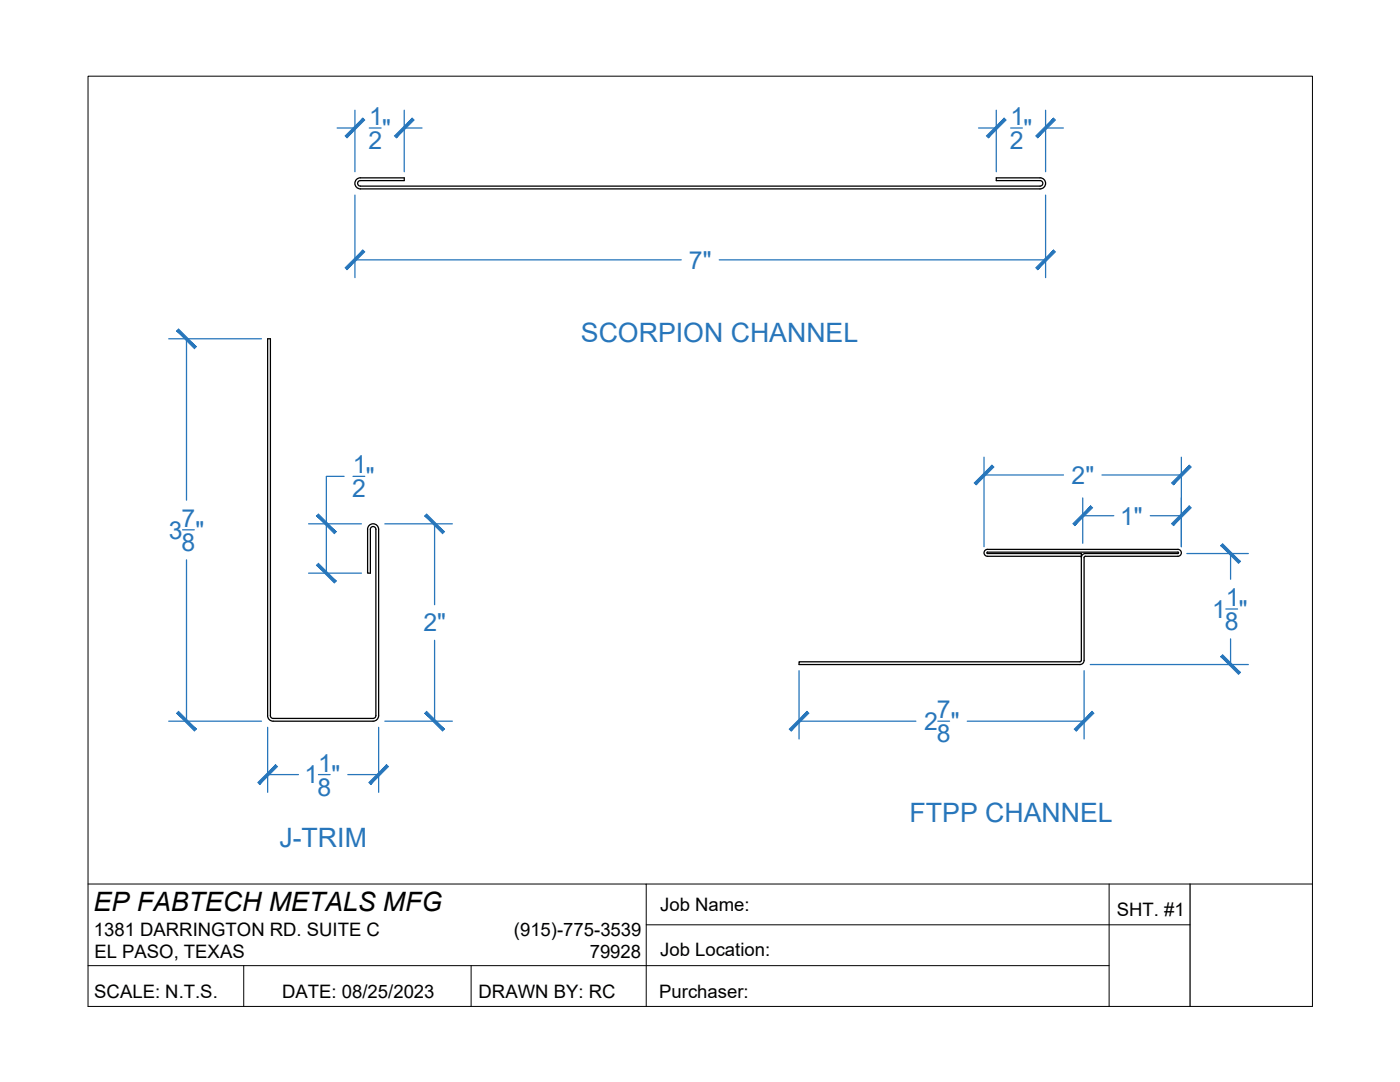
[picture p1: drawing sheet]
<svg xmlns="http://www.w3.org/2000/svg" width="279mm" height="216mm" viewBox="0 0 279 216" stroke-linecap="round" stroke-linejoin="round" font-family="sans-serif">
<!-- layer: 0 -->
<path d="M17.6 15.2h244.3v185.6h-244.3zM17.6 176.4h111.4v24.4M129 176.4h132.9M221.4 176.4v24.4M17.6 192.7h203.8M48.6 192.7v8.1M94 192.7v8.1M129 184.5h108.5" fill="none" stroke="#000" stroke-width=".2"/>
<path d="M71.3 35.7l.6-.2h8.8v.5h-8.8a.56 .56 0 0 0-.5 .6 .56 .56 0 0 0 .5 .5h135.7a.55 .55 0 0 0 .5-.5 .55 .55 0 0 0-.5-.6h-8.8v-.5h8.8a1.11 1.11 0 0 1 1.1 1.1 1.11 1.11 0 0 1-1.1 1.1h-135.7a1.11 1.11 0 0 1-1-.8 1.11 1.11 0 0 1 .4-1.2zM159.5 132.1l56.2-.1 .1-.2v-20.5a.81 .81 0 0 1 .8-.8h18.5l.1-.2-.1-.1h-38l-.2 .1 .2 .2h18.7v.5h-18.7a.69 .69 0 0 1-.7-.7 .69 .69 0 0 1 .7-.7h38a.69 .69 0 0 1 .7 .7 .69 .69 0 0 1-.7 .7h-18.5l-.2 .1v20.7a.83 .83 0 0 1-.9 .8h-56zM53.4 142.8a1.11 1.11 0 0 0 1.1 1.1h20a1.11 1.11 0 0 0 1.1-1.1v-37.2a1.1 1.1 0 0 0-1.1-1.1 1.1 1.1 0 0 0-1.1 1.1v8.8h.5v-8.8a.55 .55 0 0 1 .6-.5 .55 .55 0 0 1 .5 .5l-.1 37.5-.4 .3h-20l-.3-.1-.2-.5M53.4 142.8v-75.2h.6v75.2M237.5 176.4v24.4" fill="none" stroke="#000" stroke-width=".25"/>
<g fill="none" stroke="#2776bb" stroke-width=".25">
<path d="M67.3 25.5h3.5M70.8 22v12.3M70.8 38.9v16.5M73.7 25.5h2.4M80.7 22v12.3M80.7 25.5h3.5M195.3 25.5h3.5M198.8 22v12.3M201.7 25.5h2.3M208.7 25.5h3.5M208.7 22v12.3M208.7 38.9v16.5"/>
<path d="M70.8 51.9h65.2M143.5 51.9h65.2M33.7 67.6h18.5M37.2 67.6v32.2M68.7 95.1h-3.6v19.3M70.5 95.1h2.3M196.4 91.2v17.9M196.4 94.8h15.8M216.1 99.4v9M219.9 94.8h15.9M235.8 91.2v17.9M36.4 105.7h2.4"/>
<path d="M37.2 111.7v32.2M61.6 114.4h10.5M61.6 104.5h10.5M76.8 104.5h13.5M86.7 104.5v16.2M216.1 102.9h6.2M229.6 102.9h6.2M236.9 110.5h12.2M245.6 110.5v5.1M86.7 127.8v16.1M159.5 133.8v13.7M216.4 133.8v13.7"/>
<path d="M217.6 132.6h31.5M244.6 121.5h2.4M245.6 127.5v5.1M33.7 143.9h18.5M53.4 145.1v13M53.4 154.6h6.2M63.6 154.6h2.3M69.4 154.6h6.2M75.6 145.1v13M76.8 143.9h13.5M159.5 143.9h23.3M187.2 143.9h2.3"/>
<path d="M193 143.9h23.4"/>
</g>
<g fill="#2776bb" stroke="#2776bb" stroke-width=".2">
<path d="M68.9 27.1l.3 .4 3.2-3.9zM72.4 23.6l.4 .4-3.6 3.5z"/>
<path d="M82.3 23.6l-3.2 3.9 3.5-3.5zM82.3 23.6l-3.2 3.9-.4-.4z"/>
<path d="M210.3 23.6l-3.2 3.9 3.5-3.5zM210.3 23.6l-3.2 3.9-.4-.4z"/>
<path d="M196.9 27.1l.3 .4 3.2-3.9zM200.4 23.6l.4 .4-3.6 3.5z"/>
<path d="M72.4 49.9l-3.2 3.9 3.6-3.5zM68.9 53.4l3.5-3.5-3.2 3.9z"/>
<path d="M206.7 53.4l.4 .4 3.2-3.9zM210.3 49.9l.3 .4-3.5 3.5z"/>
<path d="M55 152.6l-3.2 3.9 3.6-3.5zM55 152.6l-3.2 3.9-.3-.4z"/>
<path d="M77.2 152.6l-3.6 3.5 .4 .4zM77.2 152.6l.3 .4-3.5 3.5z"/>
<path d="M35.3 66l3.5 3.6 .4-.4zM35.6 65.6l3.6 3.6-3.9-3.2z"/>
<path d="M35.3 142.3l3.9 3.2-3.6-3.6zM35.3 142.3l3.9 3.2-.4 .4z"/>
<path d="M63.2 112.8l3.9 3.2-3.5-3.6zM63.2 112.8l3.9 3.2-.4 .3z"/>
<path d="M63.2 102.9l3.5 3.6 .4-.4zM63.2 102.9l.4-.3 3.5 3.5z"/>
<path d="M84.8 102.9l3.5 3.6 .4-.4zM84.8 102.9l.3-.3 3.6 3.5z"/>
<path d="M84.8 142.3l3.9 3.2-3.6-3.6zM84.8 142.3l3.9 3.2-.4 .4z"/>
<path d="M161.1 141.9l-3.2 4 3.5-3.6zM157.5 145.5l3.6-3.6-3.2 4z"/>
<path d="M214.4 145.5l.4 .4 3.1-4zM217.9 141.9l.4 .4-3.5 3.6z"/>
<path d="M233.8 96.4l.4 .3 3.2-3.9zM237.4 92.8l.3 .4-3.5 3.5z"/>
<path d="M198 92.8l-3.2 3.9 3.6-3.5zM198 92.8l-3.2 3.9-.4-.3z"/>
<path d="M233.8 104.5l.4 .4 3.2-4zM237.4 100.9l.3 .4-3.5 3.6z"/>
<path d="M217.7 100.9l-3.2 4 3.5-3.6zM217.7 100.9l-3.2 4-.4-.4z"/>
<path d="M243.6 108.9l3.6 3.5 .3-.4zM243.6 108.9l.4-.4 3.5 3.5z"/>
<path d="M244 130.6l-.4 .4 3.9 3.2zM243.6 131l3.9 3.2-.3 .4z"/>
</g>
<g font-size="5.3" fill="#2776bb">
<text x="115.9" y="68.2">SCORPION CHANNEL</text>
<text x="181.5" y="164">FTPP CHANNEL</text>
<text x="55.8" y="169">J-TRIM</text>
</g>
<text font-size="5.3" x="18.7" y="181.7">EP FABTECH METALS MFG</text>
<g font-size="5" fill="#2776bb">
<text x="73.6" y="29.7">2</text>
<text x="73.7" y="24.9">1</text>
<text x="76.3" y="27.3">&quot;</text>
<text x="201.5" y="29.7">2</text>
<text x="201.7" y="24.9">1</text>
<text x="204.3" y="27.3">&quot;</text>
<text x="137.5" y="53.6">7&quot;</text>
<text x="70.4" y="94.5">1</text>
<text x="70.3" y="99.2">2</text>
<text x="73" y="96.8">&quot;</text>
<text x="213.9" y="96.6">2&quot;</text>
<text x="33.7" y="107.5">3 &quot;</text>
<text x="36.2" y="105.1">7</text>
<text x="223.5" y="104.7">1&quot;</text>
<text x="36.2" y="109.9">8</text>
<text x="84.5" y="126">2&quot;</text>
<text x="241.9" y="123.3">1 &quot;</text>
<text x="244.4" y="125.7">8</text>
<text x="244.6" y="120.9">1</text>
<text x="187" y="143.3">7</text>
<text x="184.4" y="145.7">2 &quot;</text>
<text x="187" y="148.1">8</text>
<text x="63.5" y="154">1</text>
<text x="60.8" y="156.3">1 &quot;</text>
<text x="63.4" y="158.8">8</text>
</g>
<g font-size="3.7">
<text x="131.7" y="181.7">Job Name:</text>
<text x="222.9" y="182.9">SHT. #1</text>
<text x="18.7" y="186.8">1381 DARRINGTON RD. SUITE C</text>
<text x="18.8" y="191.2">EL PASO, TEXAS</text>
<text x="102.6" y="186.8">(915)-775-3539</text>
<text x="117.7" y="191.2">79928</text>
<text x="131.7" y="190.8">Job Location:</text>
<text x="18.8" y="199.2">SCALE: N.T.S.</text>
<text x="56.3" y="199.2">DATE: 08/25/2023</text>
<text x="95.5" y="199.2">DRAWN BY: RC</text>
<text x="131.6" y="199.1">Purchaser:</text>
</g>
</svg>
